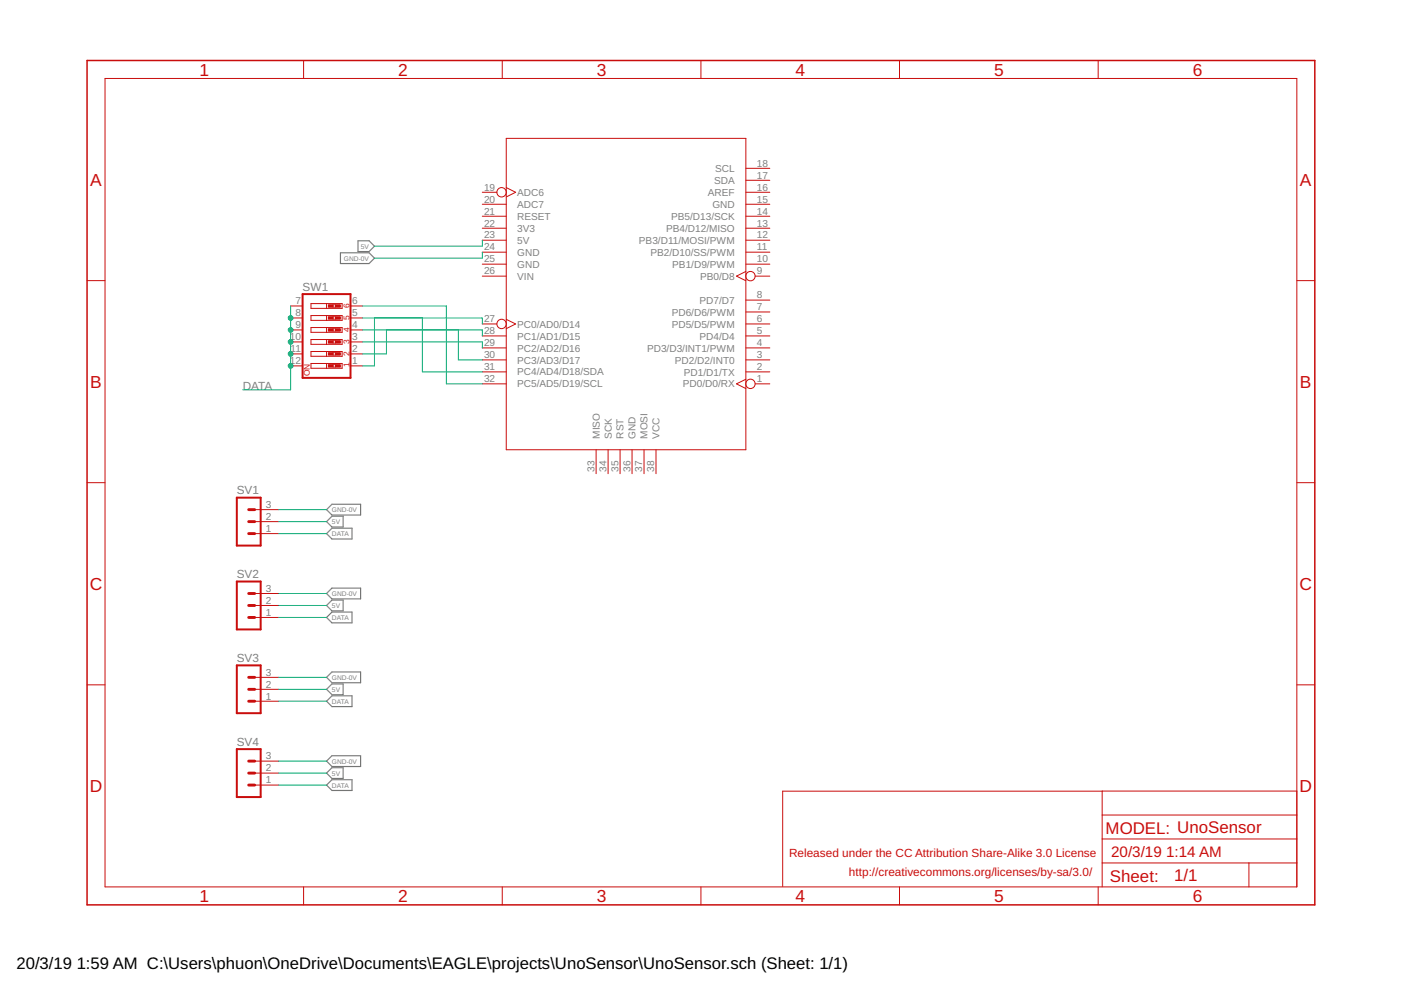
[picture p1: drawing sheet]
<?xml version="1.0" encoding="utf-8"?>
<!DOCTYPE eagle SYSTEM "eagle.dtd">
<eagle version="9.3.0">
<drawing>
<settings>
<setting alwaysvectorfont="no"/>
<setting keepoldvectorfont="yes"/>
<setting verticaltext="up"/>
</settings>
<grid distance="0.1" unitdist="inch" unit="inch" style="lines" multiple="1" display="no" altdistance="0.01" altunitdist="inch" altunit="inch"/>
<schematic xreflabel="%F%N/%S.%C%R" xrefpart="/%S.%C%R">
<libraries>
<library name="dragino">
<symbols>
<symbol name="A4L-LOC">
<wire x1="256.54" y1="3.81" x2="256.54" y2="8.89" width="0.1016" layer="94"/>
<wire x1="256.54" y1="8.89" x2="256.54" y2="13.97" width="0.1016" layer="94"/>
<wire x1="256.54" y1="13.97" x2="256.54" y2="19.05" width="0.1016" layer="94"/>
<wire x1="256.54" y1="19.05" x2="256.54" y2="24.13" width="0.1016" layer="94"/>
<wire x1="215.265" y1="24.13" x2="256.54" y2="24.13" width="0.1016" layer="94"/>
<wire x1="246.38" y1="3.81" x2="246.38" y2="8.89" width="0.1016" layer="94"/>
<wire x1="246.38" y1="8.89" x2="256.54" y2="8.89" width="0.1016" layer="94"/>
<wire x1="246.38" y1="8.89" x2="215.265" y2="8.89" width="0.1016" layer="94"/>
<wire x1="215.265" y1="8.89" x2="215.265" y2="3.81" width="0.1016" layer="94"/>
<wire x1="215.265" y1="8.89" x2="215.265" y2="13.97" width="0.1016" layer="94"/>
<wire x1="215.265" y1="13.97" x2="256.54" y2="13.97" width="0.1016" layer="94"/>
<wire x1="215.265" y1="13.97" x2="215.265" y2="19.05" width="0.1016" layer="94"/>
<wire x1="215.265" y1="19.05" x2="256.54" y2="19.05" width="0.1016" layer="94"/>
<wire x1="215.265" y1="19.05" x2="215.265" y2="24.13" width="0.1016" layer="94"/>
<wire x1="215.2942" y1="24.1067" x2="147.5129" y2="24.1067" width="0.1016" layer="94"/>
<wire x1="147.5129" y1="24.1067" x2="147.5129" y2="3.9244" width="0.1016" layer="94"/>
<text x="231.17" y="15.24" size="2.54" layer="94">&gt;DRAWING_NAME</text>
<text x="217.17" y="10.16" size="2.286" layer="94">&gt;LAST_DATE_TIME</text>
<text x="230.505" y="5.08" size="2.54" layer="94">&gt;SHEET</text>
<text x="216.916" y="4.953" size="2.54" layer="94">Sheet:</text>
<text x="161.56" y="6.08" size="1.778" layer="94">http://creativecommons.org/licenses/by-sa/3.0/</text>
<text x="148.86" y="10.16" size="1.778" layer="94">Released under the CC Attribution Share-Alike 3.0 License</text>
<text x="216" y="15" size="2.54" layer="94">MODEL:</text>
<frame x1="0" y1="0" x2="260.35" y2="179.07" columns="6" rows="4" layer="94"/>
</symbol>
</symbols>
<devicesets>
<deviceset name="A4L-LOC" prefix="FRAME" uservalue="yes">
<gates>
<gate name="G$1" symbol="A4L-LOC" x="0" y="0"/>
</gates>
<devices>
<device name="">
<technologies>
<technology name=""/>
</technologies>
</device>
</devices>
</deviceset>
</devicesets>
</library>
<library name="board_arduino">
<symbols>
<symbol name="MOUDLE_SEEEDUINO">
<wire x1="-33.02" y1="25.4" x2="33.02" y2="25.4" width="0.1524" layer="94"/>
<wire x1="33.02" y1="25.4" x2="33.02" y2="-25.4" width="0.1524" layer="94"/>
<wire x1="33.02" y1="-25.4" x2="-33.02" y2="-25.4" width="0.1524" layer="94"/>
<wire x1="-33.02" y1="-25.4" x2="-33.02" y2="25.4" width="0.1524" layer="94"/>
<pin name="3V3" x="-13.97" y="-30.48" length="middle" rot="R90"/>
<pin name="5V" x="-11.43" y="-30.48" length="middle" rot="R90"/>
<pin name="ADC6" x="-21.59" y="-30.48" length="middle" function="dotclk" rot="R90"/>
<pin name="ADC7" x="-19.05" y="-30.48" length="middle" rot="R90"/>
<pin name="AREF" x="-21.59" y="30.48" length="middle" rot="R270"/>
<pin name="GND" x="38.1" y="1.27" length="middle" rot="R180"/>
<pin name="GND@0" x="-19.05" y="30.48" length="middle" rot="R270"/>
<pin name="GND@1" x="-6.35" y="-30.48" length="middle" rot="R90"/>
<pin name="GND@2" x="-8.89" y="-30.48" length="middle" rot="R90"/>
<pin name="MISO" x="38.1" y="-6.35" length="middle" rot="R180"/>
<pin name="MOSI" x="38.1" y="3.81" length="middle" rot="R180"/>
<pin name="PB0/D8" x="-3.81" y="30.48" length="middle" function="dotclk" rot="R270"/>
<pin name="PB1/D9/PWM" x="-6.35" y="30.48" length="middle" rot="R270"/>
<pin name="PB2/D10/SS/PWM" x="-8.89" y="30.48" length="middle" rot="R270"/>
<pin name="PB3/D11/MOSI/PWM" x="-11.43" y="30.48" length="middle" rot="R270"/>
<pin name="PB4/D12/MISO" x="-13.97" y="30.48" length="middle" rot="R270"/>
<pin name="PB5/D13/SCK" x="-16.51" y="30.48" length="middle" rot="R270"/>
<pin name="PC0/AD0/D14" x="6.35" y="-30.48" length="middle" function="dotclk" rot="R90"/>
<pin name="PC1/AD1/D15" x="8.89" y="-30.48" length="middle" rot="R90"/>
<pin name="PC2/AD2/D16" x="11.43" y="-30.48" length="middle" rot="R90"/>
<pin name="PC3/AD3/D17" x="13.97" y="-30.48" length="middle" rot="R90"/>
<pin name="PC4/AD4/D18/SDA" x="16.51" y="-30.48" length="middle" rot="R90"/>
<pin name="PC5/AD5/D19/SCL" x="19.05" y="-30.48" length="middle" rot="R90"/>
<pin name="PD0/D0/RX" x="19.05" y="30.48" length="middle" function="dotclk" rot="R270"/>
<pin name="PD1/D1/TX" x="16.51" y="30.48" length="middle" rot="R270"/>
<pin name="PD2/D2/INT0" x="13.97" y="30.48" length="middle" rot="R270"/>
<pin name="PD3/D3/INT1/PWM" x="11.43" y="30.48" length="middle" rot="R270"/>
<pin name="PD4/D4" x="8.89" y="30.48" length="middle" rot="R270"/>
<pin name="PD5/D5/PWM" x="6.35" y="30.48" length="middle" rot="R270"/>
<pin name="PD6/D6/PWM" x="3.81" y="30.48" length="middle" rot="R270"/>
<pin name="PD7/D7" x="1.27" y="30.48" length="middle" rot="R270"/>
<pin name="RESET" x="-16.51" y="-30.48" length="middle" rot="R90"/>
<pin name="RST" x="38.1" y="-1.27" length="middle" rot="R180"/>
<pin name="SCK" x="38.1" y="-3.81" length="middle" rot="R180"/>
<pin name="SCL" x="-26.67" y="30.48" length="middle" rot="R270"/>
<pin name="SDA" x="-24.13" y="30.48" length="middle" rot="R270"/>
<pin name="VCC" x="38.1" y="6.35" length="middle" rot="R180"/>
<pin name="VIN" x="-3.81" y="-30.48" length="middle" rot="R90"/>
</symbol>
</symbols>
<devicesets>
<deviceset name="MOUDLE_ARDUINO-38P" prefix="U" uservalue="yes">
<gates>
<gate name="SEEEDUINO" symbol="MOUDLE_SEEEDUINO" x="0" y="0"/>
</gates>
<devices>
<device name="" package="MOUDLE_ARDUINO-38P">
<connects>
<connect gate="SEEEDUINO" pin="3V3" pad="29"/>
<connect gate="SEEEDUINO" pin="5V" pad="28"/>
<connect gate="SEEEDUINO" pin="ADC6" pad="32"/>
<connect gate="SEEEDUINO" pin="ADC7" pad="31"/>
<connect gate="SEEEDUINO" pin="AREF" pad="16"/>
<connect gate="SEEEDUINO" pin="GND" pad="35"/>
<connect gate="SEEEDUINO" pin="GND@0" pad="15"/>
<connect gate="SEEEDUINO" pin="GND@1" pad="26"/>
<connect gate="SEEEDUINO" pin="GND@2" pad="27"/>
<connect gate="SEEEDUINO" pin="MISO" pad="38"/>
<connect gate="SEEEDUINO" pin="MOSI" pad="34"/>
<connect gate="SEEEDUINO" pin="PB0/D8" pad="9"/>
<connect gate="SEEEDUINO" pin="PB1/D9/PWM" pad="10"/>
<connect gate="SEEEDUINO" pin="PB2/D10/SS/PWM" pad="11"/>
<connect gate="SEEEDUINO" pin="PB3/D11/MOSI/PWM" pad="12"/>
<connect gate="SEEEDUINO" pin="PB4/D12/MISO" pad="13"/>
<connect gate="SEEEDUINO" pin="PB5/D13/SCK" pad="14"/>
<connect gate="SEEEDUINO" pin="PC0/AD0/D14" pad="19"/>
<connect gate="SEEEDUINO" pin="PC1/AD1/D15" pad="20"/>
<connect gate="SEEEDUINO" pin="PC2/AD2/D16" pad="21"/>
<connect gate="SEEEDUINO" pin="PC3/AD3/D17" pad="22"/>
<connect gate="SEEEDUINO" pin="PC4/AD4/D18/SDA" pad="23"/>
<connect gate="SEEEDUINO" pin="PC5/AD5/D19/SCL" pad="24"/>
<connect gate="SEEEDUINO" pin="PD0/D0/RX" pad="1"/>
<connect gate="SEEEDUINO" pin="PD1/D1/TX" pad="2"/>
<connect gate="SEEEDUINO" pin="PD2/D2/INT0" pad="3"/>
<connect gate="SEEEDUINO" pin="PD3/D3/INT1/PWM" pad="4"/>
<connect gate="SEEEDUINO" pin="PD4/D4" pad="5"/>
<connect gate="SEEEDUINO" pin="PD5/D5/PWM" pad="6"/>
<connect gate="SEEEDUINO" pin="PD6/D6/PWM" pad="7"/>
<connect gate="SEEEDUINO" pin="PD7/D7" pad="8"/>
<connect gate="SEEEDUINO" pin="RESET" pad="30"/>
<connect gate="SEEEDUINO" pin="RST" pad="36"/>
<connect gate="SEEEDUINO" pin="SCK" pad="37"/>
<connect gate="SEEEDUINO" pin="SCL" pad="18"/>
<connect gate="SEEEDUINO" pin="SDA" pad="17"/>
<connect gate="SEEEDUINO" pin="VCC" pad="33"/>
<connect gate="SEEEDUINO" pin="VIN" pad="25"/>
</connects>
<technologies>
<technology name=""/>
</technologies>
</device>
<device name="WITH/-SILK" package="MOUDLE_ARDUINO-38P-WITH/-SILK-500519002">
<connects>
<connect gate="SEEEDUINO" pin="3V3" pad="22"/>
<connect gate="SEEEDUINO" pin="5V" pad="23"/>
<connect gate="SEEEDUINO" pin="ADC6" pad="19"/>
<connect gate="SEEEDUINO" pin="ADC7" pad="20"/>
<connect gate="SEEEDUINO" pin="AREF" pad="16"/>
<connect gate="SEEEDUINO" pin="GND" pad="36"/>
<connect gate="SEEEDUINO" pin="GND@0" pad="15"/>
<connect gate="SEEEDUINO" pin="GND@1" pad="25"/>
<connect gate="SEEEDUINO" pin="GND@2" pad="24"/>
<connect gate="SEEEDUINO" pin="MISO" pad="33"/>
<connect gate="SEEEDUINO" pin="MOSI" pad="37"/>
<connect gate="SEEEDUINO" pin="PB0/D8" pad="9"/>
<connect gate="SEEEDUINO" pin="PB1/D9/PWM" pad="10"/>
<connect gate="SEEEDUINO" pin="PB2/D10/SS/PWM" pad="11"/>
<connect gate="SEEEDUINO" pin="PB3/D11/MOSI/PWM" pad="12"/>
<connect gate="SEEEDUINO" pin="PB4/D12/MISO" pad="13"/>
<connect gate="SEEEDUINO" pin="PB5/D13/SCK" pad="14"/>
<connect gate="SEEEDUINO" pin="PC0/AD0/D14" pad="27"/>
<connect gate="SEEEDUINO" pin="PC1/AD1/D15" pad="28"/>
<connect gate="SEEEDUINO" pin="PC2/AD2/D16" pad="29"/>
<connect gate="SEEEDUINO" pin="PC3/AD3/D17" pad="30"/>
<connect gate="SEEEDUINO" pin="PC4/AD4/D18/SDA" pad="31"/>
<connect gate="SEEEDUINO" pin="PC5/AD5/D19/SCL" pad="32"/>
<connect gate="SEEEDUINO" pin="PD0/D0/RX" pad="1"/>
<connect gate="SEEEDUINO" pin="PD1/D1/TX" pad="2"/>
<connect gate="SEEEDUINO" pin="PD2/D2/INT0" pad="3"/>
<connect gate="SEEEDUINO" pin="PD3/D3/INT1/PWM" pad="4"/>
<connect gate="SEEEDUINO" pin="PD4/D4" pad="5"/>
<connect gate="SEEEDUINO" pin="PD5/D5/PWM" pad="6"/>
<connect gate="SEEEDUINO" pin="PD6/D6/PWM" pad="7"/>
<connect gate="SEEEDUINO" pin="PD7/D7" pad="8"/>
<connect gate="SEEEDUINO" pin="RESET" pad="21"/>
<connect gate="SEEEDUINO" pin="RST" pad="35"/>
<connect gate="SEEEDUINO" pin="SCK" pad="34"/>
<connect gate="SEEEDUINO" pin="SCL" pad="18"/>
<connect gate="SEEEDUINO" pin="SDA" pad="17"/>
<connect gate="SEEEDUINO" pin="VCC" pad="38"/>
<connect gate="SEEEDUINO" pin="VIN" pad="26"/>
</connects>
<technologies>
<technology name=""/>
</technologies>
</device>
<device name="WITH/O-SILK" package="MOUDLE_ARDUINO-38P-500519002">
<connects>
<connect gate="SEEEDUINO" pin="3V3" pad="29"/>
<connect gate="SEEEDUINO" pin="5V" pad="28"/>
<connect gate="SEEEDUINO" pin="ADC6" pad="32"/>
<connect gate="SEEEDUINO" pin="ADC7" pad="31"/>
<connect gate="SEEEDUINO" pin="AREF" pad="16"/>
<connect gate="SEEEDUINO" pin="GND" pad="35"/>
<connect gate="SEEEDUINO" pin="GND@0" pad="15"/>
<connect gate="SEEEDUINO" pin="GND@1" pad="26"/>
<connect gate="SEEEDUINO" pin="GND@2" pad="27"/>
<connect gate="SEEEDUINO" pin="MISO" pad="38"/>
<connect gate="SEEEDUINO" pin="MOSI" pad="34"/>
<connect gate="SEEEDUINO" pin="PB0/D8" pad="9"/>
<connect gate="SEEEDUINO" pin="PB1/D9/PWM" pad="10"/>
<connect gate="SEEEDUINO" pin="PB2/D10/SS/PWM" pad="11"/>
<connect gate="SEEEDUINO" pin="PB3/D11/MOSI/PWM" pad="12"/>
<connect gate="SEEEDUINO" pin="PB4/D12/MISO" pad="13"/>
<connect gate="SEEEDUINO" pin="PB5/D13/SCK" pad="14"/>
<connect gate="SEEEDUINO" pin="PC0/AD0/D14" pad="19"/>
<connect gate="SEEEDUINO" pin="PC1/AD1/D15" pad="20"/>
<connect gate="SEEEDUINO" pin="PC2/AD2/D16" pad="21"/>
<connect gate="SEEEDUINO" pin="PC3/AD3/D17" pad="22"/>
<connect gate="SEEEDUINO" pin="PC4/AD4/D18/SDA" pad="23"/>
<connect gate="SEEEDUINO" pin="PC5/AD5/D19/SCL" pad="24"/>
<connect gate="SEEEDUINO" pin="PD0/D0/RX" pad="1"/>
<connect gate="SEEEDUINO" pin="PD1/D1/TX" pad="2"/>
<connect gate="SEEEDUINO" pin="PD2/D2/INT0" pad="3"/>
<connect gate="SEEEDUINO" pin="PD3/D3/INT1/PWM" pad="4"/>
<connect gate="SEEEDUINO" pin="PD4/D4" pad="5"/>
<connect gate="SEEEDUINO" pin="PD5/D5/PWM" pad="6"/>
<connect gate="SEEEDUINO" pin="PD6/D6/PWM" pad="7"/>
<connect gate="SEEEDUINO" pin="PD7/D7" pad="8"/>
<connect gate="SEEEDUINO" pin="RESET" pad="30"/>
<connect gate="SEEEDUINO" pin="RST" pad="36"/>
<connect gate="SEEEDUINO" pin="SCK" pad="37"/>
<connect gate="SEEEDUINO" pin="SCL" pad="18"/>
<connect gate="SEEEDUINO" pin="SDA" pad="17"/>
<connect gate="SEEEDUINO" pin="VCC" pad="33"/>
<connect gate="SEEEDUINO" pin="VIN" pad="25"/>
</connects>
<technologies>
<technology name=""/>
</technologies>
</device>
<device name="MOUDLE_ARDUIN-328P-S" package="MOUDLE_ARDUINO-328P_S">
<connects>
<connect gate="SEEEDUINO" pin="3V3" pad="22"/>
<connect gate="SEEEDUINO" pin="5V" pad="23"/>
<connect gate="SEEEDUINO" pin="ADC6" pad="19"/>
<connect gate="SEEEDUINO" pin="ADC7" pad="20"/>
<connect gate="SEEEDUINO" pin="AREF" pad="16"/>
<connect gate="SEEEDUINO" pin="GND" pad="36"/>
<connect gate="SEEEDUINO" pin="GND@0" pad="15"/>
<connect gate="SEEEDUINO" pin="GND@1" pad="25"/>
<connect gate="SEEEDUINO" pin="GND@2" pad="24"/>
<connect gate="SEEEDUINO" pin="MISO" pad="33"/>
<connect gate="SEEEDUINO" pin="MOSI" pad="37"/>
<connect gate="SEEEDUINO" pin="PB0/D8" pad="9"/>
<connect gate="SEEEDUINO" pin="PB1/D9/PWM" pad="10"/>
<connect gate="SEEEDUINO" pin="PB2/D10/SS/PWM" pad="11"/>
<connect gate="SEEEDUINO" pin="PB3/D11/MOSI/PWM" pad="12"/>
<connect gate="SEEEDUINO" pin="PB4/D12/MISO" pad="13"/>
<connect gate="SEEEDUINO" pin="PB5/D13/SCK" pad="14"/>
<connect gate="SEEEDUINO" pin="PC0/AD0/D14" pad="27"/>
<connect gate="SEEEDUINO" pin="PC1/AD1/D15" pad="28"/>
<connect gate="SEEEDUINO" pin="PC2/AD2/D16" pad="29"/>
<connect gate="SEEEDUINO" pin="PC3/AD3/D17" pad="30"/>
<connect gate="SEEEDUINO" pin="PC4/AD4/D18/SDA" pad="31"/>
<connect gate="SEEEDUINO" pin="PC5/AD5/D19/SCL" pad="32"/>
<connect gate="SEEEDUINO" pin="PD0/D0/RX" pad="1"/>
<connect gate="SEEEDUINO" pin="PD1/D1/TX" pad="2"/>
<connect gate="SEEEDUINO" pin="PD2/D2/INT0" pad="3"/>
<connect gate="SEEEDUINO" pin="PD3/D3/INT1/PWM" pad="4"/>
<connect gate="SEEEDUINO" pin="PD4/D4" pad="5"/>
<connect gate="SEEEDUINO" pin="PD5/D5/PWM" pad="6"/>
<connect gate="SEEEDUINO" pin="PD6/D6/PWM" pad="7"/>
<connect gate="SEEEDUINO" pin="PD7/D7" pad="8"/>
<connect gate="SEEEDUINO" pin="RESET" pad="21"/>
<connect gate="SEEEDUINO" pin="RST" pad="35"/>
<connect gate="SEEEDUINO" pin="SCK" pad="34"/>
<connect gate="SEEEDUINO" pin="SCL" pad="18"/>
<connect gate="SEEEDUINO" pin="SDA" pad="17"/>
<connect gate="SEEEDUINO" pin="VCC" pad="38"/>
<connect gate="SEEEDUINO" pin="VIN" pad="26"/>
</connects>
<technologies>
<technology name=""/>
</technologies>
</device>
<device name="328P_NO_VIA" package="MOUDLE_ARDUINO-328P--">
<connects>
<connect gate="SEEEDUINO" pin="3V3" pad="22"/>
<connect gate="SEEEDUINO" pin="5V" pad="23"/>
<connect gate="SEEEDUINO" pin="ADC6" pad="19"/>
<connect gate="SEEEDUINO" pin="ADC7" pad="20"/>
<connect gate="SEEEDUINO" pin="AREF" pad="16"/>
<connect gate="SEEEDUINO" pin="GND" pad="36"/>
<connect gate="SEEEDUINO" pin="GND@0" pad="15"/>
<connect gate="SEEEDUINO" pin="GND@1" pad="25"/>
<connect gate="SEEEDUINO" pin="GND@2" pad="24"/>
<connect gate="SEEEDUINO" pin="MISO" pad="33"/>
<connect gate="SEEEDUINO" pin="MOSI" pad="37"/>
<connect gate="SEEEDUINO" pin="PB0/D8" pad="9"/>
<connect gate="SEEEDUINO" pin="PB1/D9/PWM" pad="10"/>
<connect gate="SEEEDUINO" pin="PB2/D10/SS/PWM" pad="11"/>
<connect gate="SEEEDUINO" pin="PB3/D11/MOSI/PWM" pad="12"/>
<connect gate="SEEEDUINO" pin="PB4/D12/MISO" pad="13"/>
<connect gate="SEEEDUINO" pin="PB5/D13/SCK" pad="14"/>
<connect gate="SEEEDUINO" pin="PC0/AD0/D14" pad="27"/>
<connect gate="SEEEDUINO" pin="PC1/AD1/D15" pad="28"/>
<connect gate="SEEEDUINO" pin="PC2/AD2/D16" pad="29"/>
<connect gate="SEEEDUINO" pin="PC3/AD3/D17" pad="30"/>
<connect gate="SEEEDUINO" pin="PC4/AD4/D18/SDA" pad="31"/>
<connect gate="SEEEDUINO" pin="PC5/AD5/D19/SCL" pad="32"/>
<connect gate="SEEEDUINO" pin="PD0/D0/RX" pad="1"/>
<connect gate="SEEEDUINO" pin="PD1/D1/TX" pad="2"/>
<connect gate="SEEEDUINO" pin="PD2/D2/INT0" pad="3"/>
<connect gate="SEEEDUINO" pin="PD3/D3/INT1/PWM" pad="4"/>
<connect gate="SEEEDUINO" pin="PD4/D4" pad="5"/>
<connect gate="SEEEDUINO" pin="PD5/D5/PWM" pad="6"/>
<connect gate="SEEEDUINO" pin="PD6/D6/PWM" pad="7"/>
<connect gate="SEEEDUINO" pin="PD7/D7" pad="8"/>
<connect gate="SEEEDUINO" pin="RESET" pad="21"/>
<connect gate="SEEEDUINO" pin="RST" pad="35"/>
<connect gate="SEEEDUINO" pin="SCK" pad="34"/>
<connect gate="SEEEDUINO" pin="SCL" pad="18"/>
<connect gate="SEEEDUINO" pin="SDA" pad="17"/>
<connect gate="SEEEDUINO" pin="VCC" pad="38"/>
<connect gate="SEEEDUINO" pin="VIN" pad="26"/>
</connects>
<technologies>
<technology name=""/>
</technologies>
</device>
</devices>
</deviceset>
</devicesets>
</library>
<library name="CON_LSTB">
<symbols>
<symbol name="MA03-1">
<wire x1="3.81" y1="-5.08" x2="-1.27" y2="-5.08" width="0.4064" layer="94"/>
<wire x1="1.27" y1="2.54" x2="2.54" y2="2.54" width="0.6096" layer="94"/>
<wire x1="1.27" y1="0" x2="2.54" y2="0" width="0.6096" layer="94"/>
<wire x1="1.27" y1="-2.54" x2="2.54" y2="-2.54" width="0.6096" layer="94"/>
<wire x1="-1.27" y1="5.08" x2="-1.27" y2="-5.08" width="0.4064" layer="94"/>
<wire x1="3.81" y1="-5.08" x2="3.81" y2="5.08" width="0.4064" layer="94"/>
<wire x1="-1.27" y1="5.08" x2="3.81" y2="5.08" width="0.4064" layer="94"/>
<text x="-1.27" y="-7.62" size="1.778" layer="96">&gt;VALUE</text>
<text x="-1.27" y="5.842" size="1.778" layer="95">&gt;NAME</text>
<pin name="1" x="7.62" y="-2.54" visible="pad" length="middle" direction="pas" swaplevel="1" rot="R180"/>
<pin name="2" x="7.62" y="0" visible="pad" length="middle" direction="pas" swaplevel="1" rot="R180"/>
<pin name="3" x="7.62" y="2.54" visible="pad" length="middle" direction="pas" swaplevel="1" rot="R180"/>
</symbol>
</symbols>
<devicesets>
<deviceset name="MA03-1" prefix="SV" uservalue="yes">
<gates>
<gate name="G$1" symbol="MA03-1" x="0" y="0"/>
</gates>
<devices>
<device name="" package="MA03-1">
<connects>
<connect gate="G$1" pin="1" pad="1"/>
<connect gate="G$1" pin="2" pad="2"/>
<connect gate="G$1" pin="3" pad="3"/>
</connects>
<technologies>
<technology name=""/>
</technologies>
</device>
</devices>
</deviceset>
</devicesets>
</library>
<library name="SPECIAL">
<symbols>
<symbol name="SW_DIP-6">
<wire x1="-3.302" y1="5.588" x2="0" y2="5.588" width="0.1524" layer="94"/>
<wire x1="3.302" y1="5.588" x2="3.302" y2="4.572" width="0.1524" layer="94"/>
<wire x1="3.302" y1="4.572" x2="0" y2="4.572" width="0.1524" layer="94"/>
<wire x1="-3.302" y1="4.572" x2="-3.302" y2="5.588" width="0.1524" layer="94"/>
<wire x1="0" y1="5.588" x2="0" y2="4.572" width="0.1524" layer="94"/>
<wire x1="0" y1="5.588" x2="3.302" y2="5.588" width="0.1524" layer="94"/>
<wire x1="0" y1="4.572" x2="-3.302" y2="4.572" width="0.1524" layer="94"/>
<wire x1="-3.302" y1="3.048" x2="0" y2="3.048" width="0.1524" layer="94"/>
<wire x1="3.302" y1="3.048" x2="3.302" y2="2.032" width="0.1524" layer="94"/>
<wire x1="3.302" y1="2.032" x2="0" y2="2.032" width="0.1524" layer="94"/>
<wire x1="-3.302" y1="2.032" x2="-3.302" y2="3.048" width="0.1524" layer="94"/>
<wire x1="0" y1="3.048" x2="0" y2="2.032" width="0.1524" layer="94"/>
<wire x1="0" y1="3.048" x2="3.302" y2="3.048" width="0.1524" layer="94"/>
<wire x1="0" y1="2.032" x2="-3.302" y2="2.032" width="0.1524" layer="94"/>
<wire x1="-3.302" y1="0.508" x2="0" y2="0.508" width="0.1524" layer="94"/>
<wire x1="3.302" y1="0.508" x2="3.302" y2="-0.508" width="0.1524" layer="94"/>
<wire x1="3.302" y1="-0.508" x2="0" y2="-0.508" width="0.1524" layer="94"/>
<wire x1="-3.302" y1="-0.508" x2="-3.302" y2="0.508" width="0.1524" layer="94"/>
<wire x1="0" y1="0.508" x2="0" y2="-0.508" width="0.1524" layer="94"/>
<wire x1="0" y1="0.508" x2="3.302" y2="0.508" width="0.1524" layer="94"/>
<wire x1="0" y1="-0.508" x2="-3.302" y2="-0.508" width="0.1524" layer="94"/>
<wire x1="-3.302" y1="-2.032" x2="0" y2="-2.032" width="0.1524" layer="94"/>
<wire x1="3.302" y1="-2.032" x2="3.302" y2="-3.048" width="0.1524" layer="94"/>
<wire x1="3.302" y1="-3.048" x2="0" y2="-3.048" width="0.1524" layer="94"/>
<wire x1="-3.302" y1="-3.048" x2="-3.302" y2="-2.032" width="0.1524" layer="94"/>
<wire x1="0" y1="-2.032" x2="0" y2="-3.048" width="0.1524" layer="94"/>
<wire x1="0" y1="-2.032" x2="3.302" y2="-2.032" width="0.1524" layer="94"/>
<wire x1="0" y1="-3.048" x2="-3.302" y2="-3.048" width="0.1524" layer="94"/>
<wire x1="-3.302" y1="-4.572" x2="0" y2="-4.572" width="0.1524" layer="94"/>
<wire x1="3.302" y1="-4.572" x2="3.302" y2="-5.588" width="0.1524" layer="94"/>
<wire x1="3.302" y1="-5.588" x2="0" y2="-5.588" width="0.1524" layer="94"/>
<wire x1="-3.302" y1="-5.588" x2="-3.302" y2="-4.572" width="0.1524" layer="94"/>
<wire x1="0" y1="-4.572" x2="0" y2="-5.588" width="0.1524" layer="94"/>
<wire x1="0" y1="-4.572" x2="3.302" y2="-4.572" width="0.1524" layer="94"/>
<wire x1="0" y1="-5.588" x2="-3.302" y2="-5.588" width="0.1524" layer="94"/>
<wire x1="-3.302" y1="-7.112" x2="0" y2="-7.112" width="0.1524" layer="94"/>
<wire x1="3.302" y1="-7.112" x2="3.302" y2="-8.128" width="0.1524" layer="94"/>
<wire x1="3.302" y1="-8.128" x2="0" y2="-8.128" width="0.1524" layer="94"/>
<wire x1="-3.302" y1="-8.128" x2="-3.302" y2="-7.112" width="0.1524" layer="94"/>
<wire x1="0" y1="-7.112" x2="0" y2="-8.128" width="0.1524" layer="94"/>
<wire x1="0" y1="-7.112" x2="3.302" y2="-7.112" width="0.1524" layer="94"/>
<wire x1="0" y1="-8.128" x2="-3.302" y2="-8.128" width="0.1524" layer="94"/>
<wire x1="-5.08" y1="7.62" x2="-5.08" y2="-10.16" width="0.4064" layer="94"/>
<wire x1="-5.08" y1="-10.16" x2="5.08" y2="-10.16" width="0.4064" layer="94"/>
<wire x1="5.08" y1="-10.16" x2="5.08" y2="7.62" width="0.4064" layer="94"/>
<wire x1="5.08" y1="7.62" x2="-5.08" y2="7.62" width="0.4064" layer="94"/>
<wire x1="1.397" y1="5.334" x2="1.905" y2="5.334" width="0" layer="94"/>
<wire x1="1.397" y1="4.826" x2="1.905" y2="4.826" width="0" layer="94"/>
<wire x1="1.397" y1="2.794" x2="1.905" y2="2.794" width="0" layer="94"/>
<wire x1="1.397" y1="2.286" x2="1.905" y2="2.286" width="0" layer="94"/>
<wire x1="1.397" y1="0.254" x2="1.905" y2="0.254" width="0" layer="94"/>
<wire x1="1.397" y1="-0.254" x2="1.905" y2="-0.254" width="0" layer="94"/>
<wire x1="1.397" y1="-2.286" x2="1.905" y2="-2.286" width="0" layer="94"/>
<wire x1="1.397" y1="-2.794" x2="1.905" y2="-2.794" width="0" layer="94"/>
<wire x1="1.397" y1="-4.826" x2="1.905" y2="-4.826" width="0" layer="94"/>
<wire x1="1.397" y1="-5.334" x2="1.905" y2="-5.334" width="0" layer="94"/>
<wire x1="1.397" y1="-7.366" x2="1.905" y2="-7.366" width="0" layer="94"/>
<wire x1="1.397" y1="-7.874" x2="1.905" y2="-7.874" width="0" layer="94"/>
<text x="-5.08" y="8.255" size="1.778" layer="95">&gt;NAME</text>
<text x="-5.08" y="-12.7" size="1.778" layer="96">&gt;VALUE</text>
<text x="4.826" y="-7.874" size="1.27" layer="94" ratio="10" rot="R90">1</text>
<text x="4.826" y="-5.588" size="1.27" layer="94" ratio="10" rot="R90">2</text>
<text x="4.826" y="-3.048" size="1.27" layer="94" ratio="10" rot="R90">3</text>
<text x="4.826" y="-0.508" size="1.27" layer="94" ratio="10" rot="R90">4</text>
<text x="4.826" y="2.159" size="1.27" layer="94" ratio="10" rot="R90">5</text>
<text x="4.826" y="4.699" size="1.27" layer="94" ratio="10" rot="R90">6</text>
<text x="-3.556" y="-9.779" size="1.27" layer="94" ratio="10" rot="R90">ON</text>
<rectangle x1="0.381" y1="4.826" x2="1.397" y2="5.334" layer="94"/>
<rectangle x1="1.905" y1="4.826" x2="2.921" y2="5.334" layer="94"/>
<rectangle x1="0.381" y1="2.286" x2="1.397" y2="2.794" layer="94"/>
<rectangle x1="1.905" y1="2.286" x2="2.921" y2="2.794" layer="94"/>
<rectangle x1="0.381" y1="-0.254" x2="1.397" y2="0.254" layer="94"/>
<rectangle x1="1.905" y1="-0.254" x2="2.921" y2="0.254" layer="94"/>
<rectangle x1="0.381" y1="-2.794" x2="1.397" y2="-2.286" layer="94"/>
<rectangle x1="1.905" y1="-2.794" x2="2.921" y2="-2.286" layer="94"/>
<rectangle x1="0.381" y1="-5.334" x2="1.397" y2="-4.826" layer="94"/>
<rectangle x1="1.905" y1="-5.334" x2="2.921" y2="-4.826" layer="94"/>
<rectangle x1="0.381" y1="-7.874" x2="1.397" y2="-7.366" layer="94"/>
<rectangle x1="1.905" y1="-7.874" x2="2.921" y2="-7.366" layer="94"/>
<pin name="7" x="-7.62" y="5.08" visible="pad" length="short" direction="pas" swaplevel="6"/>
<pin name="8" x="-7.62" y="2.54" visible="pad" length="short" direction="pas" swaplevel="5"/>
<pin name="9" x="-7.62" y="0" visible="pad" length="short" direction="pas" swaplevel="4"/>
<pin name="10" x="-7.62" y="-2.54" visible="pad" length="short" direction="pas" swaplevel="3"/>
<pin name="11" x="-7.62" y="-5.08" visible="pad" length="short" direction="pas" swaplevel="2"/>
<pin name="12" x="-7.62" y="-7.62" visible="pad" length="short" direction="pas" swaplevel="1"/>
<pin name="1" x="7.62" y="-7.62" visible="pad" length="short" direction="pas" swaplevel="1" rot="R180"/>
<pin name="2" x="7.62" y="-5.08" visible="pad" length="short" direction="pas" swaplevel="2" rot="R180"/>
<pin name="3" x="7.62" y="-2.54" visible="pad" length="short" direction="pas" swaplevel="3" rot="R180"/>
<pin name="4" x="7.62" y="0" visible="pad" length="short" direction="pas" swaplevel="4" rot="R180"/>
<pin name="5" x="7.62" y="2.54" visible="pad" length="short" direction="pas" swaplevel="5" rot="R180"/>
<pin name="6" x="7.62" y="5.08" visible="pad" length="short" direction="pas" swaplevel="6" rot="R180"/>
</symbol>
</symbols>
<devicesets>
<deviceset name="SW_DIP-6" prefix="SW" uservalue="yes">
<gates>
<gate name="A" symbol="SW_DIP-6" x="0" y="0"/>
</gates>
<devices>
<device name="" package="EDG-06">
<connects>
<connect gate="A" pin="1" pad="1"/>
<connect gate="A" pin="10" pad="10"/>
<connect gate="A" pin="11" pad="11"/>
<connect gate="A" pin="12" pad="12"/>
<connect gate="A" pin="2" pad="2"/>
<connect gate="A" pin="3" pad="3"/>
<connect gate="A" pin="4" pad="4"/>
<connect gate="A" pin="5" pad="5"/>
<connect gate="A" pin="6" pad="6"/>
<connect gate="A" pin="7" pad="7"/>
<connect gate="A" pin="8" pad="8"/>
<connect gate="A" pin="9" pad="9"/>
</connects>
<technologies>
<technology name=""/>
</technologies>
</device>
</devices>
</deviceset>
</devicesets>
</library>
</libraries>
<attributes>
</attributes>
<variantdefs>
</variantdefs>
<classes>
<class number="0" name="default" width="0" drill="0">
<clearance class="0" value="0.205"/>
</class>
<class number="2" name="gnd" width="0.3048" drill="0.3048">
<clearance class="2" value="0.254"/>
</class>
</classes>
<parts>
<part name="FRAME1" library="dragino" deviceset="A4L-LOC" device=""/>
<part name="U5" library="board_arduino" deviceset="MOUDLE_ARDUINO-38P" device="328P_NO_VIA"/>
<part name="SV1" library="CON_LSTB" deviceset="MA03-1" device="" value="2"/>
<part name="SV2" library="CON_LSTB" deviceset="MA03-1" device=""/>
<part name="SV3" library="CON_LSTB" deviceset="MA03-1" device=""/>
<part name="SV4" library="CON_LSTB" deviceset="MA03-1" device=""/>
<part name="SW1" library="SPECIAL" deviceset="SW_DIP-6" device=""/>
</parts>
<sheets>
<sheet>
<plain>
</plain>
<instances>
<instance part="FRAME1" gate="G$1" x="-93.98" y="-86.36" smashed="yes">
<attribute name="DRAWING_NAME" x="137.19" y="-71.12" size="2.54" layer="94"/>
<attribute name="LAST_DATE_TIME" x="123.19" y="-76.2" size="2.286" layer="94"/>
<attribute name="SHEET" x="136.525" y="-81.28" size="2.54" layer="94"/>
</instance>
<instance part="U5" gate="SEEEDUINO" x="20.32" y="43.18" smashed="yes" rot="R270"/>
<instance part="SV1" gate="G$1" x="-60.96" y="-5.08" smashed="yes">
<attribute name="NAME" x="-62.23" y="0.762" size="1.778" layer="95"/>
</instance>
<instance part="SV2" gate="G$1" x="-60.96" y="-22.86" smashed="yes">
<attribute name="VALUE" x="-62.23" y="-30.48" size="1.778" layer="96"/>
<attribute name="NAME" x="-62.23" y="-17.018" size="1.778" layer="95"/>
</instance>
<instance part="SV3" gate="G$1" x="-60.96" y="-40.64" smashed="yes">
<attribute name="VALUE" x="-62.23" y="-48.26" size="1.778" layer="96"/>
<attribute name="NAME" x="-62.23" y="-34.798" size="1.778" layer="95"/>
</instance>
<instance part="SV4" gate="G$1" x="-60.96" y="-58.42" smashed="yes">
<attribute name="VALUE" x="-62.23" y="-66.04" size="1.778" layer="96"/>
<attribute name="NAME" x="-62.23" y="-52.578" size="1.778" layer="95"/>
</instance>
<instance part="SW1" gate="A" x="-43.18" y="35.56" smashed="yes">
<attribute name="NAME" x="-48.26" y="43.815" size="1.778" layer="95"/>
<attribute name="VALUE" x="-48.26" y="22.86" size="1.778" layer="96"/>
</instance>
</instances>
<busses>
</busses>
<nets>
<net name="DATA" class="0">
<segment>
<wire x1="-50.8" y1="40.64" x2="-50.8" y2="38.1" width="0.1524" layer="91"/>
<wire x1="-50.8" y1="38.1" x2="-50.8" y2="35.56" width="0.1524" layer="91"/>
<wire x1="-50.8" y1="35.56" x2="-50.8" y2="33.02" width="0.1524" layer="91"/>
<wire x1="-50.8" y1="33.02" x2="-50.8" y2="30.48" width="0.1524" layer="91"/>
<wire x1="-50.8" y1="30.48" x2="-50.8" y2="27.94" width="0.1524" layer="91"/>
<wire x1="-50.8" y1="27.94" x2="-50.8" y2="22.86" width="0.1524" layer="91"/>
<wire x1="-50.8" y1="22.86" x2="-60.96" y2="22.86" width="0.1524" layer="91"/>
<label x="-60.96" y="22.86" size="1.778" layer="95"/>
<pinref part="SW1" gate="A" pin="7"/>
<pinref part="SW1" gate="A" pin="8"/>
<junction x="-50.8" y="38.1"/>
<pinref part="SW1" gate="A" pin="9"/>
<junction x="-50.8" y="35.56"/>
<pinref part="SW1" gate="A" pin="10"/>
<junction x="-50.8" y="33.02"/>
<pinref part="SW1" gate="A" pin="11"/>
<junction x="-50.8" y="30.48"/>
<pinref part="SW1" gate="A" pin="12"/>
<junction x="-50.8" y="27.94"/>
</segment>
<segment>
<wire x1="-53.34" y1="-7.62" x2="-43.18" y2="-7.62" width="0.1524" layer="91"/>
<label x="-43.18" y="-7.62" size="1.016" layer="95" xref="yes"/>
<pinref part="SV1" gate="G$1" pin="1"/>
</segment>
<segment>
<wire x1="-53.34" y1="-25.4" x2="-43.18" y2="-25.4" width="0.1524" layer="91"/>
<label x="-43.18" y="-25.4" size="1.016" layer="95" xref="yes"/>
<pinref part="SV2" gate="G$1" pin="1"/>
</segment>
<segment>
<wire x1="-53.34" y1="-43.18" x2="-43.18" y2="-43.18" width="0.1524" layer="91"/>
<label x="-43.18" y="-43.18" size="1.016" layer="95" xref="yes"/>
<pinref part="SV3" gate="G$1" pin="1"/>
</segment>
<segment>
<wire x1="-53.34" y1="-60.96" x2="-43.18" y2="-60.96" width="0.1524" layer="91"/>
<label x="-43.18" y="-60.96" size="1.016" layer="95" xref="yes"/>
<pinref part="SV4" gate="G$1" pin="1"/>
</segment>
</net>
<net name="5V" class="0">
<segment>
<pinref part="U5" gate="SEEEDUINO" pin="5V"/>
<wire x1="-33.02" y1="53.34" x2="-10.16" y2="53.34" width="0.1524" layer="91"/>
<wire x1="-10.16" y1="53.34" x2="-10.16" y2="54.61" width="0.1524" layer="91"/>
<label x="-33.02" y="53.34" size="1.016" layer="95" rot="R180" xref="yes"/>
</segment>
<segment>
<wire x1="-53.34" y1="-5.08" x2="-43.18" y2="-5.08" width="0.1524" layer="91"/>
<label x="-43.18" y="-5.08" size="1.016" layer="95" xref="yes"/>
<pinref part="SV1" gate="G$1" pin="2"/>
</segment>
<segment>
<wire x1="-53.34" y1="-22.86" x2="-43.18" y2="-22.86" width="0.1524" layer="91"/>
<label x="-43.18" y="-22.86" size="1.016" layer="95" xref="yes"/>
<pinref part="SV2" gate="G$1" pin="2"/>
</segment>
<segment>
<wire x1="-53.34" y1="-40.64" x2="-43.18" y2="-40.64" width="0.1524" layer="91"/>
<label x="-43.18" y="-40.64" size="1.016" layer="95" xref="yes"/>
<pinref part="SV3" gate="G$1" pin="2"/>
</segment>
<segment>
<wire x1="-53.34" y1="-58.42" x2="-43.18" y2="-58.42" width="0.1524" layer="91"/>
<label x="-43.18" y="-58.42" size="1.016" layer="95" xref="yes"/>
<pinref part="SV4" gate="G$1" pin="2"/>
</segment>
</net>
<net name="GND-0V" class="0">
<segment>
<pinref part="U5" gate="SEEEDUINO" pin="GND@2"/>
<wire x1="-33.02" y1="50.8" x2="-10.16" y2="50.8" width="0.1524" layer="91"/>
<wire x1="-10.16" y1="50.8" x2="-10.16" y2="52.07" width="0.1524" layer="91"/>
<label x="-33.02" y="50.8" size="1.016" layer="95" rot="R180" xref="yes"/>
</segment>
<segment>
<wire x1="-53.34" y1="-2.54" x2="-43.18" y2="-2.54" width="0.1524" layer="91"/>
<label x="-43.18" y="-2.54" size="1.016" layer="95" xref="yes"/>
<pinref part="SV1" gate="G$1" pin="3"/>
</segment>
<segment>
<wire x1="-53.34" y1="-20.32" x2="-43.18" y2="-20.32" width="0.1524" layer="91"/>
<label x="-43.18" y="-20.32" size="1.016" layer="95" xref="yes"/>
<pinref part="SV2" gate="G$1" pin="3"/>
</segment>
<segment>
<wire x1="-53.34" y1="-38.1" x2="-43.18" y2="-38.1" width="0.1524" layer="91"/>
<label x="-43.18" y="-38.1" size="1.016" layer="95" xref="yes"/>
<pinref part="SV3" gate="G$1" pin="3"/>
</segment>
<segment>
<wire x1="-53.34" y1="-55.88" x2="-43.18" y2="-55.88" width="0.1524" layer="91"/>
<label x="-43.18" y="-55.88" size="1.016" layer="95" xref="yes"/>
<pinref part="SV4" gate="G$1" pin="3"/>
</segment>
</net>
<net name="N$1" class="0">
<segment>
<wire x1="-35.56" y1="27.94" x2="-33.02" y2="27.94" width="0.1524" layer="91"/>
<wire x1="-33.02" y1="27.94" x2="-33.02" y2="38.1" width="0.1524" layer="91"/>
<pinref part="U5" gate="SEEEDUINO" pin="PC0/AD0/D14"/>
<wire x1="-33.02" y1="38.1" x2="-10.16" y2="38.1" width="0.1524" layer="91"/>
<wire x1="-10.16" y1="38.1" x2="-10.16" y2="36.83" width="0.1524" layer="91"/>
<pinref part="SW1" gate="A" pin="1"/>
</segment>
</net>
<net name="N$3" class="0">
<segment>
<wire x1="-35.56" y1="30.48" x2="-30.48" y2="30.48" width="0.1524" layer="91"/>
<wire x1="-30.48" y1="30.48" x2="-30.48" y2="35.56" width="0.1524" layer="91"/>
<pinref part="U5" gate="SEEEDUINO" pin="PC1/AD1/D15"/>
<wire x1="-30.48" y1="35.56" x2="-10.16" y2="35.56" width="0.1524" layer="91"/>
<wire x1="-10.16" y1="35.56" x2="-10.16" y2="34.29" width="0.1524" layer="91"/>
<pinref part="SW1" gate="A" pin="2"/>
</segment>
</net>
<net name="N$4" class="0">
<segment>
<pinref part="U5" gate="SEEEDUINO" pin="PC2/AD2/D16"/>
<wire x1="-35.56" y1="33.02" x2="-10.16" y2="33.02" width="0.1524" layer="91"/>
<wire x1="-10.16" y1="33.02" x2="-10.16" y2="31.75" width="0.1524" layer="91"/>
<pinref part="SW1" gate="A" pin="3"/>
</segment>
</net>
<net name="N$5" class="0">
<segment>
<wire x1="-35.56" y1="35.56" x2="-15.24" y2="35.56" width="0.1524" layer="91"/>
<wire x1="-15.24" y1="35.56" x2="-15.24" y2="29.21" width="0.1524" layer="91"/>
<pinref part="U5" gate="SEEEDUINO" pin="PC3/AD3/D17"/>
<wire x1="-15.24" y1="29.21" x2="-10.16" y2="29.21" width="0.1524" layer="91"/>
<pinref part="SW1" gate="A" pin="4"/>
</segment>
</net>
<net name="N$6" class="0">
<segment>
<wire x1="-35.56" y1="38.1" x2="-22.86" y2="38.1" width="0.1524" layer="91"/>
<wire x1="-22.86" y1="38.1" x2="-22.86" y2="26.67" width="0.1524" layer="91"/>
<pinref part="U5" gate="SEEEDUINO" pin="PC4/AD4/D18/SDA"/>
<wire x1="-22.86" y1="26.67" x2="-10.16" y2="26.67" width="0.1524" layer="91"/>
<pinref part="SW1" gate="A" pin="5"/>
</segment>
</net>
<net name="N$7" class="0">
<segment>
<wire x1="-35.56" y1="40.64" x2="-17.78" y2="40.64" width="0.1524" layer="91"/>
<wire x1="-17.78" y1="40.64" x2="-17.78" y2="24.13" width="0.1524" layer="91"/>
<pinref part="U5" gate="SEEEDUINO" pin="PC5/AD5/D19/SCL"/>
<wire x1="-17.78" y1="24.13" x2="-10.16" y2="24.13" width="0.1524" layer="91"/>
<pinref part="SW1" gate="A" pin="6"/>
</segment>
</net>
</nets>
</sheet>
</sheets>
<errors>
<approved hash="104,1,6.35,-31.75,U4,3.3V,3V3,,,"/>
<approved hash="113,1,36.3414,3.071,FRAME1,,,,,"/>
<approved hash="113,1,2.54,41.0591,U5,,,,,"/>
<approved hash="113,1,105.368,7.81473,SV1,,,,,"/>
<approved hash="113,1,114.537,71.2512,J_DIO1,,,,,"/>
<approved hash="113,1,114.537,59.8212,J_DIO2,,,,,"/>
<approved hash="113,1,114.537,48.3912,J_DIO5,,,,,"/>
</errors>
</schematic>
</drawing>
</eagle>
